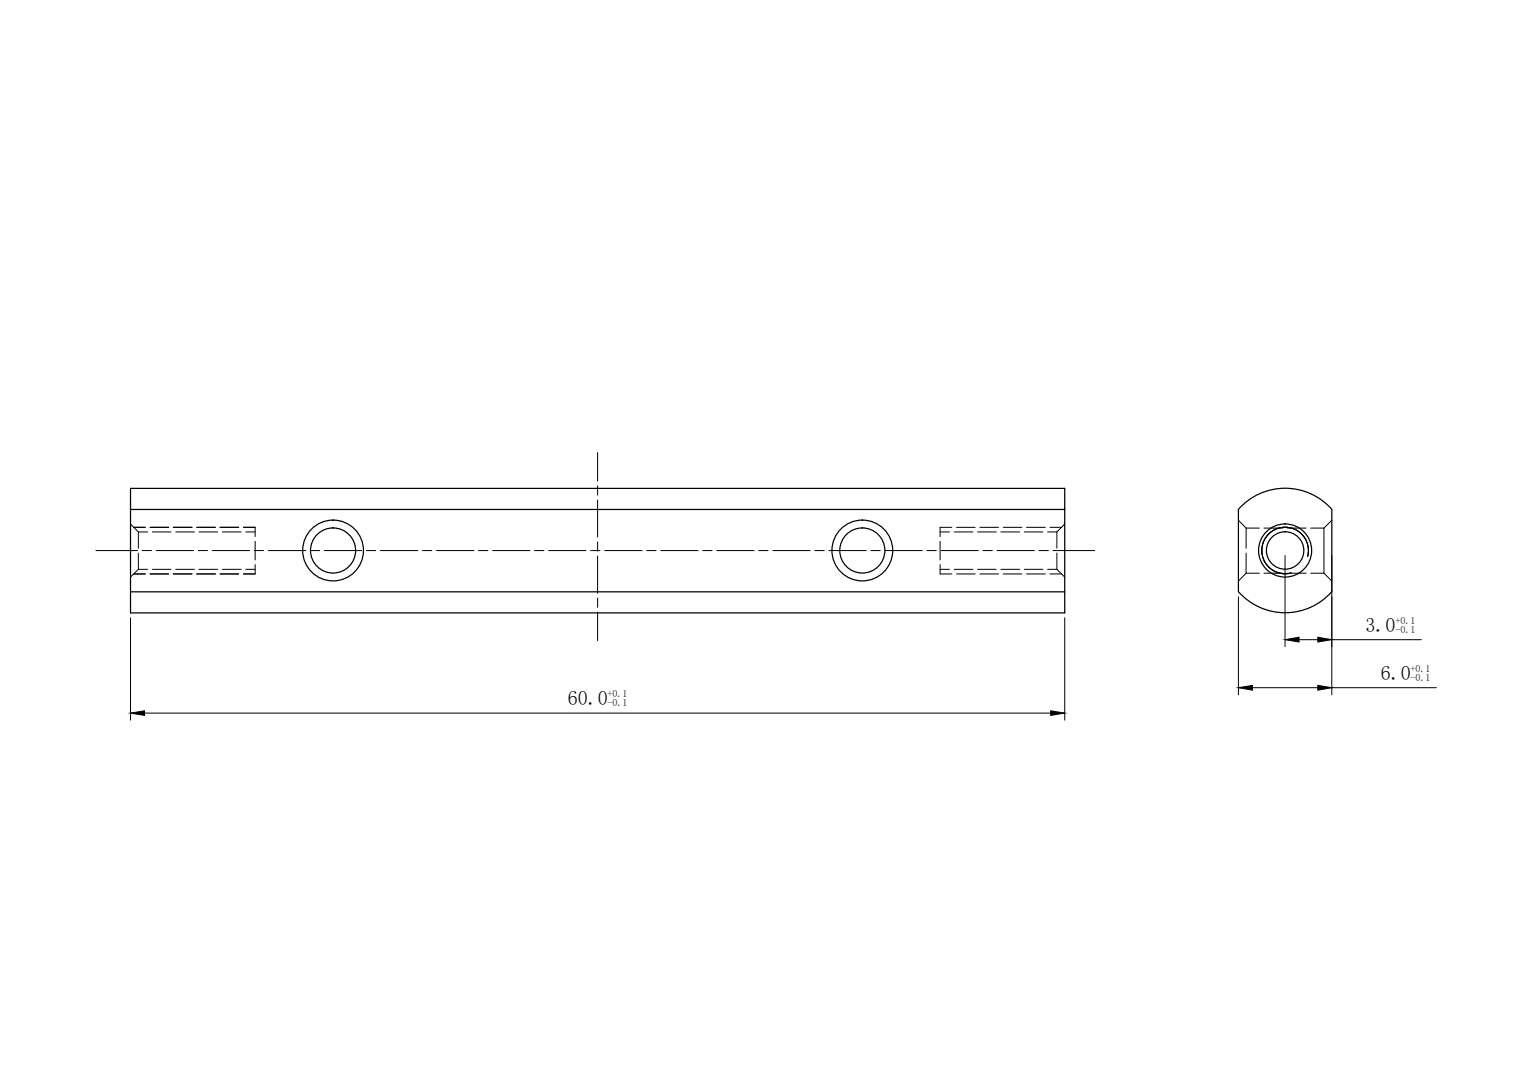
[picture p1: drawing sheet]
<svg xmlns="http://www.w3.org/2000/svg" width="420mm" height="297mm" viewBox="0 0 420 297" stroke-linecap="round" stroke-linejoin="round" font-family="sans-serif">
<g fill="none" stroke="#000" stroke-width=".34">
<path d="M35.9 134.3h257.1v5.8h-257.1zM35.9 140.1v22.7M293 140.1v22.7M340.8 140.1v22.6a17.1 17.1 0 0 0 25.6 0l.1-22.6M366.4 140.1a17.1 17.1 0 0 0-25.6 0M35.9 162.8h257.1v5.8h-257.1z"/>
<circle cx="91.6" cy="151.4" r="6.2"/>
<circle cx="91.6" cy="151.4" r="8.4"/>
<circle cx="237.3" cy="151.4" r="6.2"/>
<circle cx="237.3" cy="151.4" r="8.4"/>
<circle cx="353.6" cy="151.4" r="7.3"/>
<circle cx="353.6" cy="151.4" r="5.1"/>
</g>
<g fill="none" stroke="#000" stroke-width=".28">
<path d="M35.9 144.1l2.2 2.2M36.8 157.9h3.2M36.8 145h3.2M38.1 146.3v4.5M38.1 152.1v4.5M38.1 156.6l-2.2 2.1M38.1 146.3h2.5M38.1 156.6h2.5M41.3 157.9h5.1M41.3 145h5.1M41.9 146.3h5.1M41.9 156.6h5.1"/>
<path d="M47.7 157.9h5.1M47.7 145h5.1M48.4 146.3h5.1M48.4 156.6h5.1M54.1 157.9h5.2M54.1 145h5.2M54.8 146.3h5.1M54.8 156.6h5.1M60.6 157.9h5.1M60.6 145h5.1M61.2 146.3h5.2M61.2 156.6h5.2"/>
<path d="M67 145h3.2v2.6M67.6 146.3h2.6M67.6 156.6h2.6M70.2 148.9v5.1M70.2 155.3v2.6h-3.2M258.7 148.9v5.1M258.7 155.3v2.6h3.2M258.7 146.3h2.6M258.7 156.6h2.6M261.9 145h-3.2v2.6M262.6 146.3h5.1M262.6 156.6h5.1"/>
<path d="M263.2 157.9h5.1M263.2 145h5.1M269 146.3h5.1M269 156.6h5.1M269.6 157.9h5.2M269.6 145h5.2M275.4 146.3h5.2M275.4 156.6h5.2M276 157.9h5.2M276 145h5.2M281.8 146.3h5.1M281.8 156.6h5.1"/>
<path d="M282.5 157.9h5.1M282.5 145h5.1M288.3 146.3h2.5M288.3 156.6h2.5M288.9 157.9h3.2M288.9 145h3.2M290.8 146.3v4.5M290.8 152.1v4.5M290.8 156.6l2.2 2.1M293 144.1l-2.2 2.2M340.8 143.1l2.1 2.1M342.9 145.2v5.6"/>
<path d="M342.9 152.1v5.5M342.9 157.6l-2.1 2.2M342.9 145.2h3.6M342.9 157.6h3.6M347.8 145.2h5.1M347.8 157.6h5.1M354.2 145.2h5.2M354.2 157.6h5.2M360.7 145.2h3.6M360.7 157.6h3.6M364.3 145.2v12.4M364.3 157.6l2.2 2.2"/>
<path d="M366.5 143.1l-2.2 2.1"/>
</g>
<path d="M359.8 153.1a6.4 6.4 0 0 0-5.6-8.1 6.4 6.4 0 0 0-7 7 6.4 6.4 0 0 0 8.1 5.6" fill="none" stroke="#000" stroke-width=".28"/>
<path d="M353.6 152.8v25M366.5 152.8v38.3M35.9 169.9v28.2M293 169.9v28.2M340.8 164.1v27M357.4 175.9h5.2M366.5 175.9h24.6M39.8 196.1h249.3M344.6 189.1h18M366.5 189.1h28.7" fill="none" stroke="#000" stroke-width=".28"/>
<path d="M353.6 175.9l3.8-.6v1.3zM362.6 175.3l3.9 .6-3.9 .7zM35.9 196.1l3.9-.6v1.3zM289.1 195.5l3.9 .6-3.9 .7zM340.8 189.1l3.8-.6v1.3zM362.6 188.5l3.9 .6-3.9 .7z" fill="#000" stroke="#000" stroke-width=".28"/>
<g fill="none" stroke="#000" stroke-width=".28">
<path d="M164.4 124.5v7.8M164.4 133.6v2.6M164.4 137.5v10.2M26.4 151.4h11.5M39.1 151.4h2.6M43 151.4h10.3M54.5 151.4h2.6M58.4 151.4h10.3M70 151.4h2.5M73.8 151.4h10.3M85.4 151.4h2.6M89.3 151.4h10.2"/>
<path d="M100.8 151.4h2.6M104.7 151.4h10.2M116.3 151.4h2.5M120.1 151.4h10.3M131.7 151.4h2.6M135.5 151.4h10.3M147.1 151.4h2.6M150.9 151.4h10.3M162.5 151.4h2.6M164.4 149.1v2.5M164.4 152.9v10.3M166.4 151.4h10.3"/>
<path d="M177.9 151.4h2.6M181.8 151.4h10.3M193.4 151.4h2.5M197.2 151.4h10.3M208.8 151.4h2.5M212.7 151.4h10.2M224.2 151.4h2.6M228.1 151.4h10.3M239.6 151.4h2.6M243.5 151.4h10.3M255 151.4h2.6M258.9 151.4h10.3"/>
<path d="M270.5 151.4h2.5M274.3 151.4h10.3M285.9 151.4h2.6M289.7 151.4h11.5M164.4 164.5v2.5M164.4 168.3v7.9"/>
</g>
<g font-size="5.5">
<text x="375.8" y="173.7">3.0</text>
<text x="379.9" y="187">6.0</text>
<text x="156.2" y="193.9">60.0</text>
</g>
<g font-size="2.8">
<text x="383.9" y="171.5">+0.1</text>
<text x="383.9" y="174">-0.1</text>
<text x="388.1" y="184.7">+0.1</text>
<text x="167.1" y="191.7">+0.1</text>
<text x="388.1" y="187.2">-0.1</text>
<text x="167.1" y="194.2">-0.1</text>
</g>
</svg>
